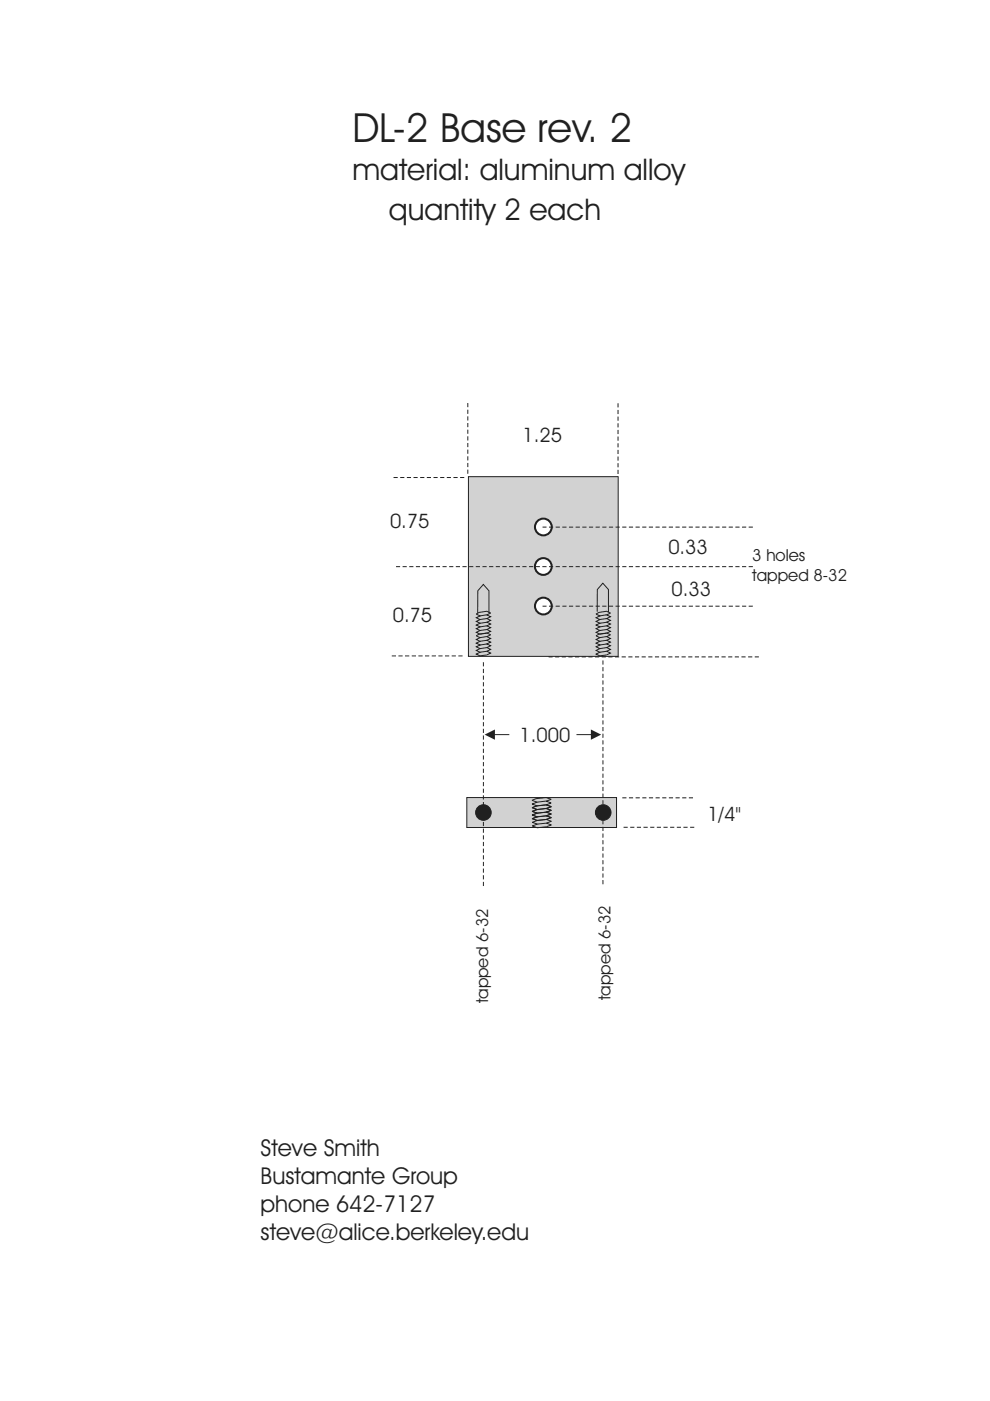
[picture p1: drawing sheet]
<svg xmlns="http://www.w3.org/2000/svg" width="210mm" height="297mm" viewBox="0 0 210 297" stroke-linecap="round" stroke-linejoin="round" font-family="sans-serif">
<path d="M99.3 101.1h31.8v38.1h-31.8z" fill-rule="evenodd" fill="#d1d2d4"/>
<path d="M99.3 101.1h31.8v38.1h-31.8z" fill="none" stroke="#231f20" stroke-width=".21"/>
<path d="M99 169.1h31.7v6.3h-31.7z" fill-rule="evenodd" fill="#d1d2d4"/>
<path d="M99 169.1h31.7v6.3h-31.7z" fill="none" stroke="#231f20" stroke-width=".21"/>
<circle cx="115.2" cy="120.1" r="1.78" fill="#fff"/>
<circle cx="115.2" cy="120.1" r="1.78" fill="none" stroke="#231f20" stroke-width=".43"/>
<circle cx="115.2" cy="128.5" r="1.78" fill="#fff"/>
<circle cx="115.2" cy="128.5" r="1.78" fill="none" stroke="#231f20" stroke-width=".43"/>
<circle cx="115.2" cy="111.7" r="1.78" fill="#fff"/>
<circle cx="115.2" cy="111.7" r="1.78" fill="none" stroke="#231f20" stroke-width=".43"/>
<g fill="none" stroke="#231f20" stroke-width=".21">
<path d="M100.9 134.8l.7-.3 1.6-.3 .8 .4-.8 .4 .8 .4-.8 .4 .8 .3-.8 .4 .8 .4-.8 .4 .8 .4-.8 .4 .8 .4-.8 .3-1.5 .3M100.9 130.2l.7-.4 1.6-.2 .8 .4-.8 .4 .8 .4-.8 .3 .8 .4-.8 .4 .8 .4-.8 .4 .8 .4-.8 .4 .8 .4-.8 .3-1.5 .2M101 134.8l.8 .4-.8 .4 .8 .4-.8 .4 .8 .3-.8 .4 .8 .4-.8 .4 .8 .4-.8 .4 .8 .4M101 130.2l.8 .4-.8 .4 .8 .4-.8 .3 .8 .4-.8 .4 .8 .4-.8 .4 .8 .4-.8 .4 .8 .4M103.2 135l-1.5 .2M103.2 137.3l-1.5 .2M103.2 138.1l-1.5 .2M103.2 130.3l-1.5 .3M103.2 132.7l-1.5 .2M103.2 133.5l-1.5 .2M103.3 135.8l-1.6 .2M103.3 136.5l-1.6 .3"/>
<path d="M103.3 131.1l-1.6 .3M103.3 131.9l-1.6 .3M128.6 135l-1.5 .2M128.6 137.3l-1.5 .2M128.6 138.1l-1.5 .2M128.6 138.9l-1.5 .2M128.6 130.3l-1.5 .3M128.6 132.7l-1.5 .2M128.6 133.5l-1.5 .2M128.6 134.3l-1.5 .1M128.6 138.8l.8-.3-.8-.4 .8-.4-.8-.4 .8-.4-.8-.4 .8-.4-.8-.3 .8-.4-.8-.4 .8-.4-.8-.4-1.6 .3-.6 .3 .8 .4-.8 .4 .8 .4-.8 .4 .8 .3-.8 .4 .8 .4-.8 .4 .8 .4-.8 .4 .8 .4M128.6 134.2l.8-.3-.8-.4 .8-.4-.8-.4 .8-.4-.8-.4 .8-.4-.8-.4 .8-.3-.8-.4 .8-.4-.8-.4-1.6 .2-.6 .4 .8 .4-.8 .4 .8 .4-.8 .3 .8 .4-.8 .4 .8 .4-.8 .4 .8 .4-.8 .4 .8 .4"/>
<path d="M128.7 135.8l-1.6 .2M128.7 136.5l-1.6 .3M128.7 131.1l-1.6 .3M128.7 131.9l-1.6 .3"/>
</g>
<circle cx="102.5" cy="172.3" r="1.65" fill="#231f20"/>
<circle cx="102.5" cy="172.3" r="1.65" fill="none" stroke="#231f20" stroke-width=".21"/>
<circle cx="127.9" cy="172.3" r="1.65" fill="#231f20"/>
<g fill="none" stroke="#231f20" stroke-width=".21">
<path d="M101.3 130v-4.7l1.2-1.4 1.2 1.4v4.8M126.6 129.7v-4.7l1.2-1.3 1.2 1.3v4.8M122.2 155.8h3.2"/>
<circle cx="127.9" cy="172.3" r="1.65"/>
</g>
<path d="M99.2 85.5v15.1M131 85.5v15.2M98.4 101.2h-15.1M159.6 111.8h-44.6M98.1 139.1h-15.2M159.6 120.1h-75.6M159.6 128.5h-44.6M160.9 139.3h-44.6M102.5 140.4v47.8M127.8 140v47.8M146.9 169.2h-15.1M147.2 175.4h-15.2" fill="none" stroke="#231f20" stroke-width=".21" stroke-dasharray=".9 .5" stroke-linecap="butt"/>
<path d="M125.3 154.7l2.2 1.1-2.2 1z" fill="#231f20"/>
<path d="M104.8 155.8h3.2" fill="none" stroke="#231f20" stroke-width=".21"/>
<path d="M102.8 155.8l2.1-1.1v2.1z" fill="#231f20"/>
<path d="M112.8 171.3l.9-.4 2.1-.2 1.1 .3-1.1 .4 1.1 .4-1.1 .4 1.1 .4-1.1 .4 1.1 .4-1.1 .3 1.1 .4-1.1 .4 1.1 .4-1.1 .4-1.9 .2M112.8 169.7l1.1 .4-1.1 .4 1.1 .4-1.1 .3 1.1 .4-1.1 .4 1.1 .4-1.1 .4 1.1 .4-1.1 .4 1.1 .4 1.9-.3 1.1-.4-1.1-.3 1.1-.4-1.1-.4 1.1-.4-1.1-.4 1.1-.4-1.1-.4 1.1-.3-1.1-.4 1.1-.4-1.1-.4-2.2 .2-.8 .4M112.9 171.3l1 .3-1 .4 1 .4-1 .4 1 .4-1 .4 1 .4-1 .3 1 .4-1 .4 1 .4M113.9 171.6l1.9-.2-2 .2M115.8 169.8l-2 .3M115.8 172.2l-2 .2M115.8 173l-2 .2M115.8 173.8l-2 .1M115.8 174.5l-1.9 .2M115.8 170.6l-2 .2M115.9 172.2l-2 .2M115.9 173l-2.1 .2" fill="none" stroke="#231f20" stroke-width=".21"/>
<text font-size="8.6" fill="#231f20" x="74.7" y="30.1">DL-2 Base rev. 2</text>
<g font-size="6.3" fill="#231f20">
<text x="74.7" y="38.2">material: aluminum alloy</text>
<text x="82.5" y="46.7">quantity 2 each</text>
</g>
<g font-size="4.9" fill="#231f20">
<text x="55.3" y="245.2">Steve Smith</text>
<text x="55.3" y="251.1">Bustamante Group</text>
<text x="55.3" y="257">phone 642-7127</text>
<text x="55.3" y="262.9">steve@alice.berkeley.edu</text>
</g>
<g font-size="4.2" fill="#231f20">
<text x="110.8" y="93.7">1.25</text>
<text x="82.7" y="112">0.75</text>
<text x="141.7" y="117.4">0.33</text>
<text x="83.3" y="131.8">0.75</text>
<text x="142.4" y="126.3">0.33</text>
<text x="110.2" y="157.3">1.000</text>
<text x="150" y="174">1/4&quot;</text>
</g>
<g font-size="3.5" fill="#231f20">
<text x="159.5" y="119">3 holes</text>
<text x="159.5" y="123.3">tapped 8-32</text>
<text x="103.5" y="212.8" transform="rotate(-90 103.5 212.8)">tapped 6-32</text>
<text x="129.4" y="212.1" transform="rotate(-90 129.4 212.1)">tapped 6-32</text>
</g>
</svg>
